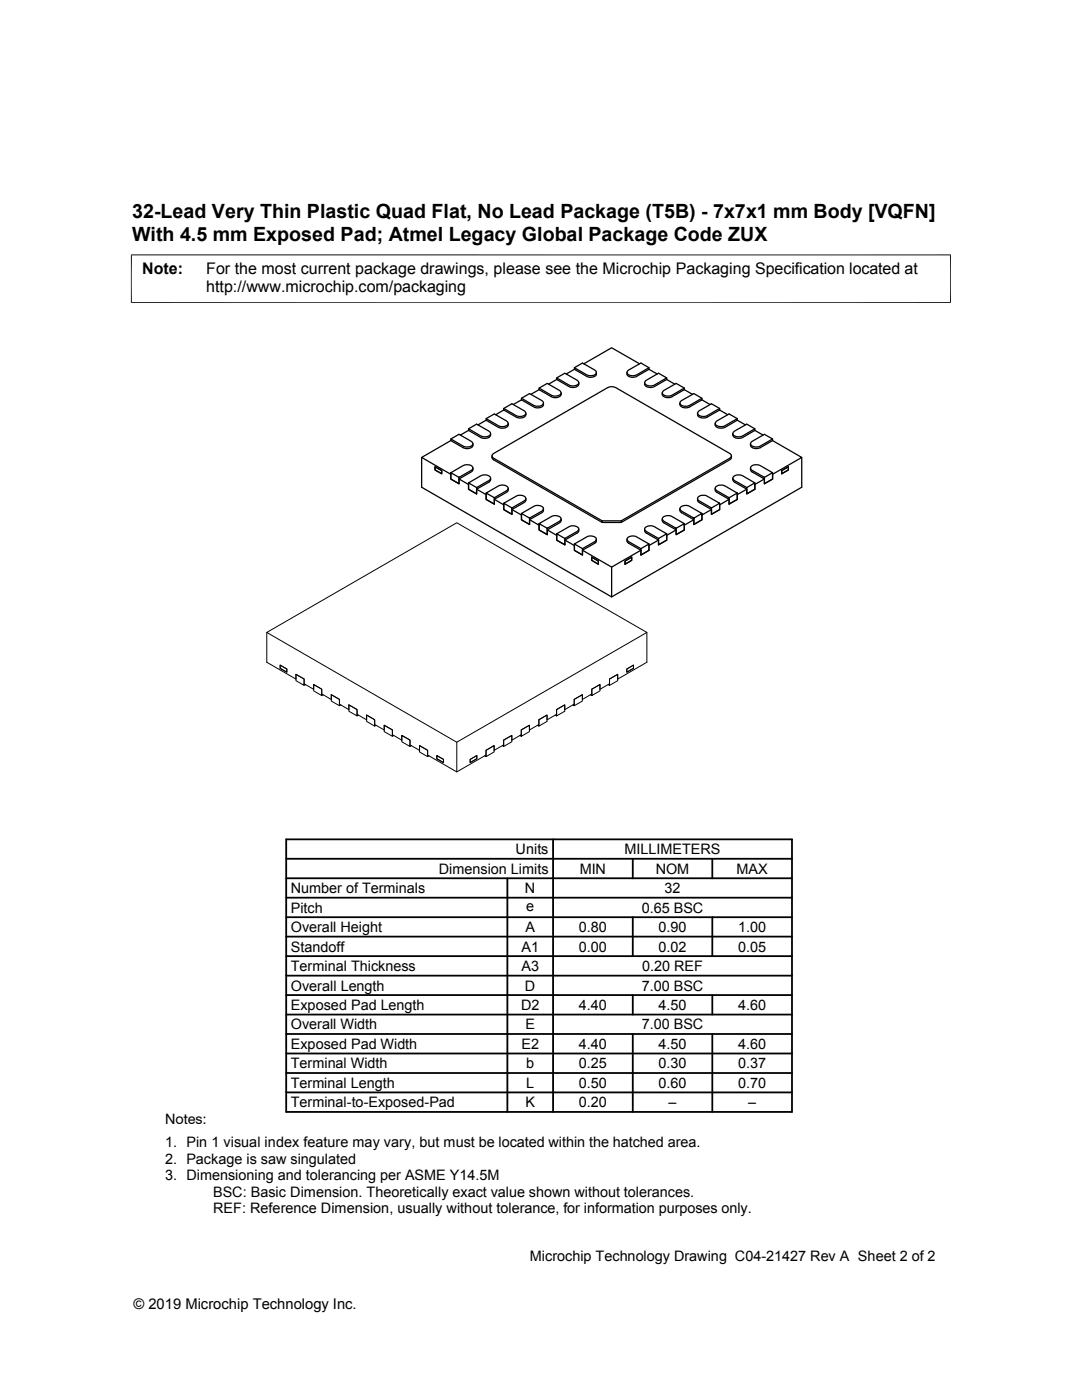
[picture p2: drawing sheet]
<svg xmlns="http://www.w3.org/2000/svg" width="216mm" height="279mm" viewBox="0 0 216 279" stroke-linecap="round" stroke-linejoin="round" font-family="sans-serif">
<g fill="none" stroke="#000" stroke-width=".2">
<path d="M26.1 50.9h163.7M26.2 50.8v9.7M189.7 50.8v9.7M26.1 60.4h163.7M53.2 126.2l37.9-21.9 38 21.9-38 21.9zM53.2 126.2v6l5.9 3.3v-.9l1.6 .9v1l1.9 1.1v-1l1.6 .9v1l1.9 1.1v-1l1.6 1v.9l1.9 1.1v-.9l1.6 .9v1l2 1.1v-1l1.6 .9v1l1.9 1.1v-1l1.6 1v.9l1.9 1.1v-.9l1.6 .9v1l1.9 1.1v-1l1.6 .9v1l5.8 3.4 5.9-3.4v-1l1.6-.9v1l1.9-1.1v-1l1.6-.9v.9l1.9-1.1v-.9l1.6-1v1l1.9-1.1v-1l1.7-.9v1l1.9-1.1v-1l1.6-.9v.9l1.9-1.1v-.9l1.6-1v1l1.9-1.1v-1l1.6-.9v1l1.9-1.1v-1l1.7-.9v.9l5.8-3.3v-6M55.9 132.7l1.3 .8v.7l-1.3-.8zM59.1 134.6l1.6 .9v1.3l-1.6-1zM61 136.6l-.3 .2M62.6 136.6l1.6 .9v1.3l-1.6-.9zM64.5 138.7l-.3 .1M66.1 138.6l1.6 1v1.2l-1.6-.9z"/>
<path d="M117.8 138.7l.3 .1v-1.3l1.6-.9v1.3l-1.6 .9M121.3 136.6l.3 .2v-1.3l1.7-.9v1.2l-1.7 1M125.1 133.5l1.3-.8v.7l-1.3 .8zM68 140.7l-.3 .1M69.6 140.7l1.6 .9v1.3l-1.6-1zM71.5 142.7l-.3 .2M73.2 142.7l1.6 .9v1.3l-1.6-.9zM75 144.8l-.2 .1M76.7 144.7l1.6 1v1.2l-1.6-.9zM78.6 146.8l-.3 .1M80.2 146.8l1.6 .9v1.3l-1.6-1zM82.1 148.8l-.3 .2"/>
<path d="M83.7 148.8l1.6 .9v1.3l-1.6-.9zM85.6 150.9l-.3 .1M87.2 150.8l1.3 .8v.6l-1.3-.8zM91.1 148.1v6M93.8 151.6l1.3-.8v.6l-1.3 .8zM96.7 150.9l.3 .1v-1.3l1.6-.9v1.3l-1.6 .9M100.2 148.8l.3 .2v-1.3l1.6-.9v1.2l-1.6 1M103.7 146.8l.3 .1v-1.2l1.6-1v1.3l-1.6 .9M107.3 144.8l.2 .1v-1.3l1.7-.9v1.3l-1.7 .9M110.8 142.7l.3 .2v-1.3l1.6-.9v1.2l-1.6 1M114.3 140.7l.3 .1v-1.2l1.6-1v1.3l-1.6 .9"/>
</g>
<g fill="none" stroke="#000" stroke-width=".25">
<path d="M104.1 79.8l2.4 1.4a1.52 1.52 0 0 0 1.9-.3v-.5M104.1 79.8l-1.7 .9M104.1 79.5l2.4 1.4a1.45 1.45 0 0 0 1.9-.4l-.3-.6-2.4-1.4-1.6 1v.3M107.6 77.8l2.6 1.4a1.31 1.31 0 0 0 1.8-.5v-.3M107.6 77.8l-1.7 .9M107.6 77.4l2.4 1.5a1.61 1.61 0 0 0 1.9-.3v-.3l-.3-.4-2.4-1.4-1.6 .9v.4M111.1 75.7l2.6 1.5a1.31 1.31 0 0 0 1.8-.5v-.4M111.1 75.7l-1.6 1M111.1 75.4l2.4 1.4a1.6 1.6 0 0 0 2-.3v-.3l-.4-.3-2.4-1.4-1.6 .9v.3M114.6 73.7l2.5 1.4a1.33 1.33 0 0 0 1.9-.5v-.3M114.6 73.7l-1.6 .9M114.6 73.4l2.5 1.4a1.29 1.29 0 0 0 1.9-.5l-.3-.4-2.5-1.4-1.6 .9v.3"/>
<path d="M116.5 72.6l5.5-3.2 5.6 3.2M129.5 73.7l-2.4 1.4a1.33 1.33 0 0 1-2-.5v-.3M129.5 73.7l1.6 .9M129.5 73.4l-2.4 1.4a1.47 1.47 0 0 1-2-.4v-.2l.3-.3 2.5-1.4 1.6 .9v.3M133 75.7l-2.4 1.4a1.35 1.35 0 0 1-2-.4v-.4M133 75.7l1.6 1M133 75.4l-2.4 1.4a1.6 1.6 0 0 1-2-.3l.1-.3 .3-.3 2.4-1.4 1.6 .9v.3M136.5 77.8l-2.6 1.4a1.31 1.31 0 0 1-1.8-.5v-.3M136.5 77.8l1.7 .9M136.5 77.4l-2.4 1.5a1.61 1.61 0 0 1-1.9-.3v-.3l.3-.4 2.4-1.4 1.6 .9v.4M140.1 79.8l-2.5 1.4a1.21 1.21 0 0 1-1.9-.8M140.1 79.8l1.6 .9"/>
<path d="M140.1 79.5l-2.5 1.4a1.47 1.47 0 0 1-1.9-.4v-.2l.3-.4 2.5-1.4 1.6 1v.3M84.1 91.3v5.9l37.9 21.9 38-21.9v-5.9M86.8 93.2l1.3 .7v.7l-1.3-.8zM90 87.9l2.4 1.4a1.4 1.4 0 0 0 2-.4v-.3M90 87.9l-5.9 3.4 5.9 3.4v.9l1.6 .9v-.9l2.6-1.5 .2-.7M90 94.3l2.4-1.4a1.47 1.47 0 0 1 2 .4l-.1 .2-.3 .4-2.4 1.4v1.2l-1.6-.9v-1.3l1.6 1M90 87.6l2.4 1.4a1.58 1.58 0 0 0 1.9-.3v-.3l-.3-.3-2.4-1.4-1.6 .9v.3M93.5 85.9l2.4 1.4a1.23 1.23 0 0 0 2-.8M93.5 85.9l-1.6 .9M93.5 85.6l2.4 1.4a1.29 1.29 0 0 0 2-.5l-.3-.5-2.5-1.4-1.6 1v.3M93.5 96.4l2.4-1.4a1.25 1.25 0 0 1 2 .5l-.3 .4-2.5 1.4v1.3l-1.6-1v-1.2l1.6 .9M97 83.9l2.4 1.4a1.37 1.37 0 0 0 2-.5v-.3"/>
<path d="M97 83.9l-1.6 .9M97 98.4l2.4-1.4a1.45 1.45 0 0 1 2 .4l-.3 .5-2.5 1.4v1.3l-1.6-.9v-1.3l1.6 .9M97 83.5l2.4 1.5a1.62 1.62 0 0 0 2-.3v-.3l-.3-.4-2.5-1.4-1.6 .9v.4M97.9 95.4v.5l-.3 .3-2.5 1.4v1l-1.6-1v-.9l-1.9-1.1M98.2 91v.4l.3 .4 21.7 12.5M100.5 81.8l2.5 1.4a1.33 1.33 0 0 0 1.9-.4v-.3M100.5 81.8l-1.6 1M100.5 81.5l2.5 1.4a1.58 1.58 0 0 0 1.9-.3v-.3l-.3-.3-2.4-1.4-1.7 .9v.3M101.4 97.5v.4l-.2 .2-2.6 1.6v.9l-1.6-.9v-1l-1.9-1.1M104.9 99.5v.4l-.2 .3-2.5 1.5v.9l-1.7-.9v-.9l-1.9-1.1M139.2 99.5v.4l.2 .3 2.6 1.5v.9l1.6-.9v-.9l1.9-1.1M142.7 97.5v.4l.2 .2 2.6 1.6v.9l1.6-.9v-1l1.9-1.1"/>
<path d="M143.6 81.8l1.6 1M143.6 81.8l-2.6 1.5a1.29 1.29 0 0 1-1.8-.5v-.3M143.6 81.5l-2.5 1.4a1.58 1.58 0 0 1-1.9-.3v-.3l.3-.3 2.5-1.4 1.6 .9v.3M145.9 91v.5l-.3 .3-21.6 12.5h-3.8M146.2 95.4l.1 .5 .3 .3 2.4 1.4v1l1.6-1v-.9l1.9-1.1M147.1 83.9l1.6 .9M147.1 83.9l-2.4 1.4a1.36 1.36 0 0 1-2-.5v-.3M147.1 98.4l-1.6 .9v1.3l1.6-.9v-1.3l-2.4-1.4a1.49 1.49 0 0 0-2 .4l.3 .5 2.5 1.4M147.1 83.5l-2.4 1.5a1.62 1.62 0 0 1-2-.3v-.3l.3-.4 2.5-1.4 1.6 .9v.4M150.6 85.9l1.7 .9M150.6 85.9l-2.4 1.4a1.24 1.24 0 0 1-2-.8M150.6 96.4l-1.6 .9v1.3l1.6-1v-1.2l-2.4-1.4a1.29 1.29 0 0 0-2 .5l.4 .4 2.4 1.4"/>
<path d="M150.6 85.6l-2.4 1.4a1.46 1.46 0 0 1-2-.4l.1-.2 .3-.4 2.4-1.4 1.6 1v.3M154.2 87.9l5.8 3.4-5.8 3.4v.9l-1.7 .9v-.9l-2.6-1.5-.1-.7M154.2 87.9l-2.7 1.5a1.28 1.28 0 0 1-1.7-.5v-.3M154.2 94.3l-1.7 1v1.2l1.7-.9v-1.3l-2.5-1.4a1.47 1.47 0 0 0-1.9 .5l.3 .5 2.4 1.4M154.2 87.6l-2.5 1.4a1.58 1.58 0 0 1-1.9-.3v-.3l.3-.3 2.4-1.4 1.7 .9v.3M156 93.9l1.3-.7v.6l-1.3 .8zM100.5 100.4l2.5-1.4a1.43 1.43 0 0 1 1.9 .4v.2l-.3 .4-2.4 1.4v1.2l-1.7-.9v-1.3l1.7 1M104.1 102.5l2.4-1.4a1.58 1.58 0 0 1 1.9 .3v.3l-.3 .3-2.4 1.4v1.3l-1.6-1v-1.2l1.6 .9M107.6 104.5l2.4-1.4a1.58 1.58 0 0 1 1.9 .3v.3l-.3 .3-2.4 1.4v1.3l-1.6-.9v-1.3l1.6 .9M108.4 101.5v.5l-.3 .3-2.4 1.4v1l-1.6-1v-.9l-1.9-1.1M111.1 106.5l2.4-1.4a1.57 1.57 0 0 1 2 .3v.3l-.4 .4-2.4 1.4v1.2l-1.6-.9v-1.3l1.6 1M112 103.6l-.1 .5-.3 .3-2.4 1.3v1l-1.6-.9v-1l-1.9-1.1"/>
<path d="M114.6 108.6l2.5-1.4a1.57 1.57 0 0 1 1.9 .3v.3l-.3 .3-2.5 1.4v1.3l-1.6-1v-1.2l1.6 .9M115.5 105.6l-.2 .7-2.6 1.5v.9l-1.6-.9v-1l-1.9-1.1M116.2 109.8l5.8 3.4 5.9-3.4M118.1 111.2l1.3 .8v.6l-1.3-.8zM119 107.6v.5l-.3 .3-2.5 1.4v1l-1.6-1v-.9l-1.9-1.1M120.2 103.9l-21.7-12.5a.5 .5 0 0 1-.3-.4 .5 .5 0 0 1 .3-.5l22.7-13.1a1.82 1.82 0 0 1 1.7 0l22.7 13.1 .3 .4v.2l-.3 .3-21.6 12.5v.4M122 113.2v5.9M124 103.9h-3.8v.4M124.7 112l1.3-.8v.6l-1.3 .8zM125.1 107.6l.1 .5 .2 .3 2.5 1.4v1l1.6-1v-.9l1.9-1.1M128.6 105.6l.2 .7 2.6 1.5v.9l1.6-.9v-1l1.9-1.1M129.5 108.6l-1.6 .9v1.3l1.6-1v-1.2l-2.4-1.4a1.57 1.57 0 0 0-2 .3v.3l.3 .3 2.5 1.4"/>
<path d="M132.1 103.6l.1 .5 .3 .3 2.4 1.3v1l1.6-.9v-1l2-1.1M133 106.5l-1.6 1v1.2l1.6-.9v-1.3l-2.4-1.4a1.57 1.57 0 0 0-2 .3l.1 .3 .3 .4 2.4 1.4M135.7 101.5v.5l.3 .3 2.5 1.4v1l1.6-1v-.9l1.9-1.1M136.5 104.5l-1.6 .9v1.3l1.6-.9v-1.3l-2.4-1.4a1.58 1.58 0 0 0-1.9 .3v.3l.3 .3 2.4 1.4M140.1 102.5l-1.6 .9v1.3l1.6-1v-1.2l-2.5-1.4a1.58 1.58 0 0 0-1.9 .3v.3l.3 .3 2.5 1.4M143.6 100.4l-1.6 1v1.2l1.6-.9v-1.3l-2.5-1.4a1.44 1.44 0 0 0-1.9 .5l.3 .5 2.5 1.4"/>
</g>
<g fill="none" stroke="#000" stroke-width=".36">
<path d="M57.1 179.2h100.9M57.1 175.3h100.9M57.1 171.4h100.9M57.1 167.5h100.9v54.4h-100.9zM101.2 175.3v46.6M110.4 167.5v54.4M126.3 171.4v3.9M142.1 171.4v3.9M57.1 186.9h100.9M57.1 183h100.9M57.1 198.6h100.9M57.1 194.7h100.9"/>
<path d="M57.1 190.8h100.9M126.3 183v7.8M126.3 198.6v3.9M142.1 183v7.8M142.1 198.6v3.9M57.1 214.1h100.9M57.1 206.4h100.9M57.1 202.5h100.9M57.1 210.2h100.9M57.1 218h100.9M126.3 206.4v15.5M142.1 206.4v15.5"/>
</g>
<g font-size="3.9">
<text x="26.4" y="43.5">32-Lead Very Thin Plastic Quad Flat, No Lead Package (T5B) - 7x7x1 mm Body [VQFN]</text>
<text x="26.4" y="48">With 4.5 mm Exposed Pad; Atmel Legacy Global Package Code ZUX</text>
</g>
<g font-size="3.2">
<text x="28.4" y="54.6">Note:</text>
<text x="41.1" y="58.3">http://www.microchip.com/packaging</text>
<text x="41.1" y="54.6">For the most current package drawings, please see the Microchip Packaging Specification located at</text>
</g>
<g font-size="2.9">
<text x="102.9" y="170.5">Units</text>
<text x="124.6" y="170.5">MILLIMETERS</text>
<text x="58" y="178.2">Number of Terminals</text>
<text x="87.6" y="174.4">Dimension Limits</text>
<text x="104.8" y="178.2">N</text>
<text x="115.7" y="174.4">MIN</text>
<text x="130.8" y="174.4">NOM</text>
<text x="132.6" y="178.2">32</text>
<text x="147" y="174.4">MAX</text>
<text x="58" y="182.1">Pitch</text>
<text x="105" y="181.8">e</text>
<text x="128" y="182.1">0.65 BSC</text>
<text x="58" y="186">Overall Height</text>
<text x="58" y="189.9">Standoff</text>
<text x="104.1" y="189.9">A1</text>
<text x="104.8" y="186">A</text>
<text x="115.5" y="186">0.80</text>
<text x="115.5" y="189.9">0.00</text>
<text x="131.4" y="186">0.90</text>
<text x="131.4" y="189.9">0.02</text>
<text x="147.3" y="186">1.00</text>
<text x="147.3" y="189.9">0.05</text>
<text x="58" y="193.8">Terminal Thickness</text>
<text x="58" y="197.7">Overall Length</text>
<text x="104.1" y="193.8">A3</text>
<text x="104.8" y="197.7">D</text>
<text x="128" y="197.7">7.00 BSC</text>
<text x="128.1" y="193.8">0.20 REF</text>
<text x="58" y="201.6">Exposed Pad Length</text>
<text x="104" y="201.6">D2</text>
<text x="115.5" y="201.6">4.40</text>
<text x="131.4" y="201.6">4.50</text>
<text x="147.3" y="201.6">4.60</text>
<text x="58" y="205.4">Overall Width</text>
<text x="58" y="209.3">Exposed Pad Width</text>
<text x="104" y="209.3">E2</text>
<text x="104.8" y="205.4">E</text>
<text x="115.5" y="209.3">4.40</text>
<text x="128" y="205.4">7.00 BSC</text>
<text x="131.4" y="209.3">4.50</text>
<text x="147.3" y="209.3">4.60</text>
<text x="58" y="213.2">Terminal Width</text>
<text x="105" y="213.2">b</text>
<text x="115.5" y="213.2">0.25</text>
<text x="131.4" y="213.2">0.30</text>
<text x="147.3" y="213.2">0.37</text>
<text x="58" y="217.1">Terminal Length</text>
<text x="58" y="221">Terminal-to-Exposed-Pad</text>
<text x="104.8" y="221">K</text>
<text x="105" y="217.1">L</text>
<text x="115.5" y="217.1">0.50</text>
<text x="115.5" y="221">0.20</text>
<text x="131.4" y="217.1">0.60</text>
<text x="133.4" y="221">–</text>
<text x="147.3" y="217.1">0.70</text>
<text x="149.3" y="221">–</text>
<text x="32.9" y="224.3">Notes:</text>
<text x="32.9" y="228.9">1. Pin 1 visual index feature may vary, but must be located within the hatched area.</text>
<text x="32.9" y="232.2">2. Package is saw singulated</text>
<text x="32.9" y="235.5">3. Dimensioning and tolerancing per ASME Y14.5M</text>
<text x="42.5" y="238.8">BSC: Basic Dimension. Theoretically exact value shown without tolerances.</text>
<text x="42.5" y="242.2">REF: Reference Dimension, usually without tolerance, for information purposes only.</text>
<text x="105.7" y="251.7">Microchip Technology Drawing C04-21427 Rev A Sheet 2 of 2</text>
<text x="26.6" y="261.3">© 2019 Microchip Technology Inc.</text>
</g>
</svg>
